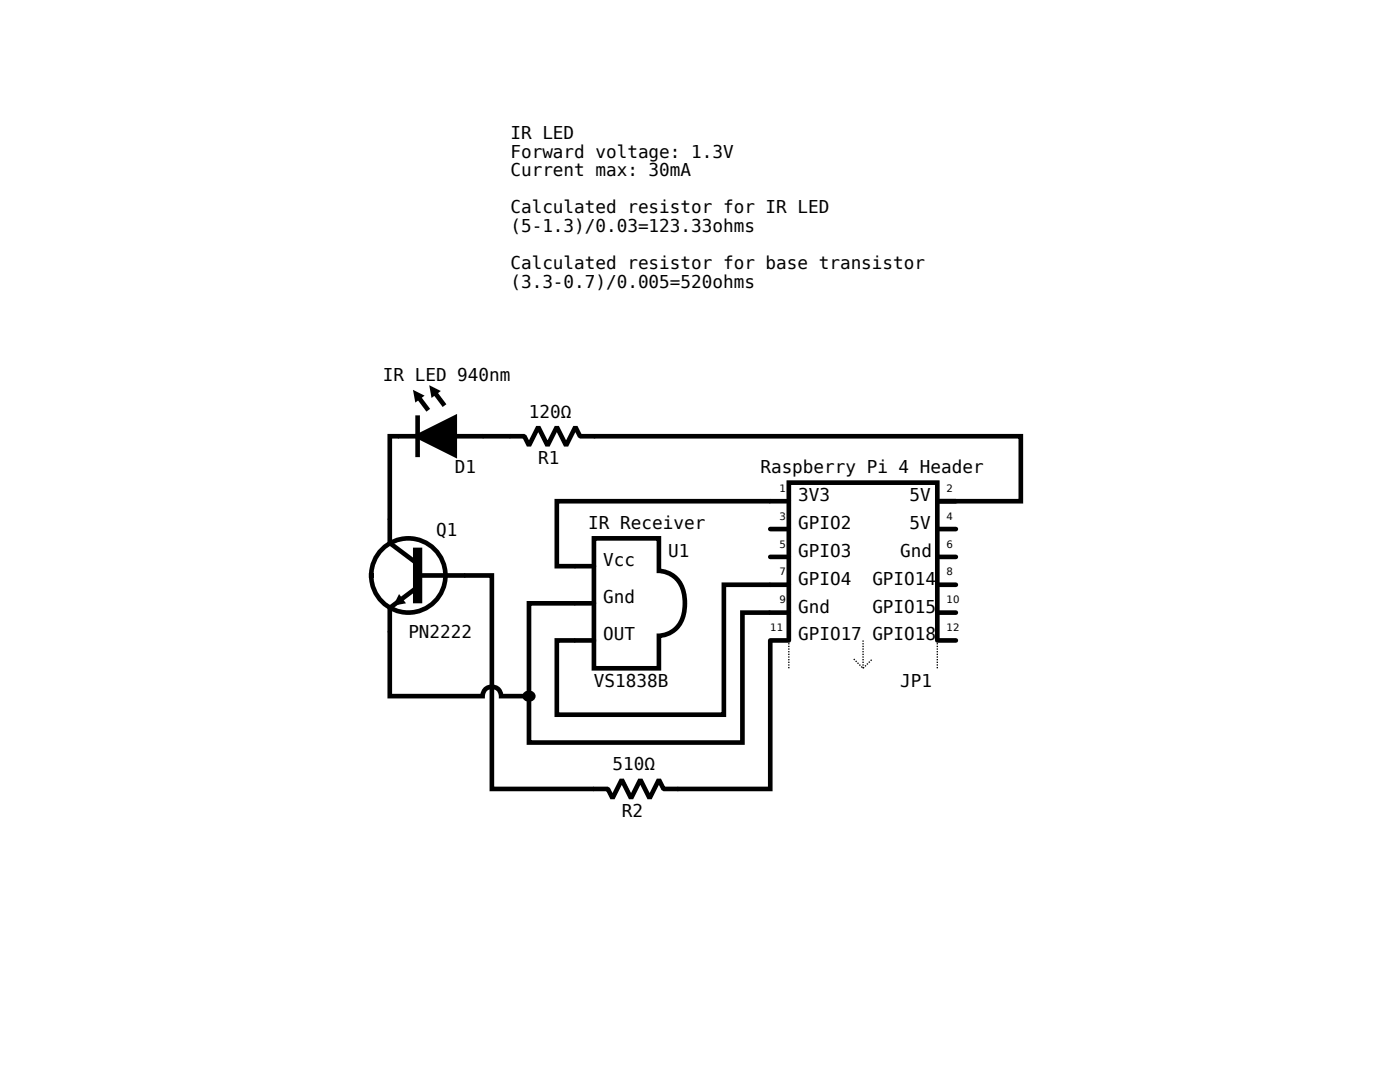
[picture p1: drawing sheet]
<svg xmlns="http://www.w3.org/2000/svg" width="279mm" height="216mm" viewBox="0 0 279 216" stroke-linecap="round" stroke-linejoin="round" font-family="sans-serif">
<g fill="none" stroke="#000" stroke-width=".93">
<path d="M83.8 79.6l1.4 1.9M87 78.7l1.4 1.9M79.6 87h3.7M83.3 83.3v7.5M90.8 87h5.5M101.9 87h2.7l1 1.9 1.8-3.7 1.9 3.7 1.8-3.7 1.9 3.7 1.8-3.7 1 1.8h2.7M77.8 103.7v4.6l5.5 4.2M83.3 117.1l-5.5 4.2v4.6M83.3 114.8h9.3M114.8 113h3.7M153.7 100h3.7M153.7 105.6h3.7"/>
<path d="M153.7 111.1h3.7M153.7 116.7h3.7M187.1 100h3.7M187.1 105.6h3.7M187.1 111.1h3.7M187.1 116.7h3.7M114.8 120.4h3.7M114.8 127.8h3.7M153.7 127.8h3.7M153.7 122.2h3.7M187.1 127.8h3.7M187.1 122.2h3.7"/>
<path d="M118.5 157.4h2.8l.9 1.9 1.9-3.7 1.8 3.7 1.9-3.7 1.8 3.7 1.9-3.7 .9 1.8h2.8"/>
<circle cx="81.5" cy="114.8" r="7.4"/>
</g>
<path d="M83.3 87l7.5-3.7v7.5z" fill="#000" stroke="#000" stroke-width=".93"/>
<path d="M82.4 77.8l2.3 1.1-1.8 1.4zM85.7 76.9l2.3 1.1-1.9 1.4zM79.6 118.5l1.4 1.9-2.5 .4zM104.5 138.2a1.26 1.26 0 0 1 1.7-.3 1.26 1.26 0 0 1 .4 1.7 1.26 1.26 0 0 1-1.7 .3 1.26 1.26 0 0 1-.4-1.7z" fill="#000"/>
<path d="M79.6 87h-1.8v16.7M96.3 87h5.6M118.5 87h85.2v13h-17M92.6 114.8h5.6v42.6h20.3M118.5 107.4h13v6.5a5.3 5.3 0 0 1 5.1 4.9 8 8 0 0 1-1.5 6.4 5.3 5.3 0 0 1-3.6 1.7v6.4h-13zM153.7 116.7h-9.2v25.9h-33.4v-14.8h3.7M153.7 100h-42.6v13h3.7M77.8 125.9v13h18.5a1.85 1.85 0 0 1 1.9-1.8 1.85 1.85 0 0 1 1.8 1.8h5.6M114.8 120.4h-9.2v27.8h42.6v-26h5.5M153.7 127.8v29.6h-18.5M157.4 127.8v-31.5h29.7v31.5" fill="none" stroke="#000" stroke-width=".93" stroke-linecap="butt"/>
<path d="M83.3 110.2v9.3" fill="none" stroke="#000" stroke-width="1.9"/>
<path d="M157.4 127.8v5.5M170.4 131.5l1.8 1.8 1.9-1.8M172.2 127.8v5.5M187.1 127.8v5.5" fill="none" stroke="#000" stroke-width=".26" stroke-dasharray=".3 .3" stroke-linecap="butt"/>
<g font-size="3.5">
<text x="101.9" y="27.8">IR LED</text>
<text x="101.9" y="31.5">Forward voltage: 1.3V</text>
<text x="101.9" y="35.2">Current max: 30mA</text>
<text x="101.9" y="42.6">Calculated resistor for IR LED</text>
<text x="101.9" y="46.3">(5-1.3)/0.03=123.33ohms</text>
<text x="101.9" y="53.7">Calculated resistor for base transistor</text>
<text x="101.9" y="57.4">(3.3-0.7)/0.005=520ohms</text>
<text x="76.4" y="75.9">IR LED 940nm</text>
<text x="105.6" y="83.3">120Ω</text>
<text x="90.8" y="94.5">D1</text>
<text x="107.4" y="92.6">R1</text>
<text x="151.8" y="94.5">Raspberry Pi 4 Header</text>
<text x="159.3" y="100">3V3</text>
<text x="181.5" y="100">5V</text>
<text x="87" y="107">Q1</text>
<text x="117.4" y="105.6">IR Receiver</text>
<text x="159.3" y="105.6">GPIO2</text>
<text x="181.5" y="105.6">5V</text>
<text x="120.4" y="113">Vcc</text>
<text x="133.3" y="111.1">U1</text>
<text x="159.3" y="111.1">GPIO3</text>
<text x="179.7" y="111.1">Gnd</text>
<text x="159.3" y="116.7">GPIO4</text>
<text x="174.1" y="116.7">GPIO14</text>
<text x="120.4" y="120.4">Gnd</text>
<text x="159.3" y="122.2">Gnd</text>
<text x="174.1" y="122.2">GPIO15</text>
<text x="81.5" y="127.3">PN2222</text>
<text x="120.4" y="127.8">OUT</text>
<text x="159.3" y="127.8">GPIO17 GPIO18</text>
<text x="118.5" y="137.1">VS1838B</text>
<text x="179.7" y="137.1">JP1</text>
<text x="122.2" y="153.7">510Ω</text>
<text x="124.1" y="163">R2</text>
</g>
<g font-size="2">
<text x="155.6" y="98.2">1</text>
<text x="188.9" y="98.2">2</text>
<text x="155.6" y="103.7">3</text>
<text x="188.9" y="103.7">4</text>
<text x="155.6" y="109.3">5</text>
<text x="188.9" y="109.3">6</text>
<text x="155.6" y="114.8">7</text>
<text x="188.9" y="114.8">8</text>
<text x="153.7" y="125.9">11</text>
<text x="155.6" y="120.4">9</text>
<text x="188.9" y="120.4">10</text>
<text x="188.9" y="125.9">12</text>
</g>
</svg>
